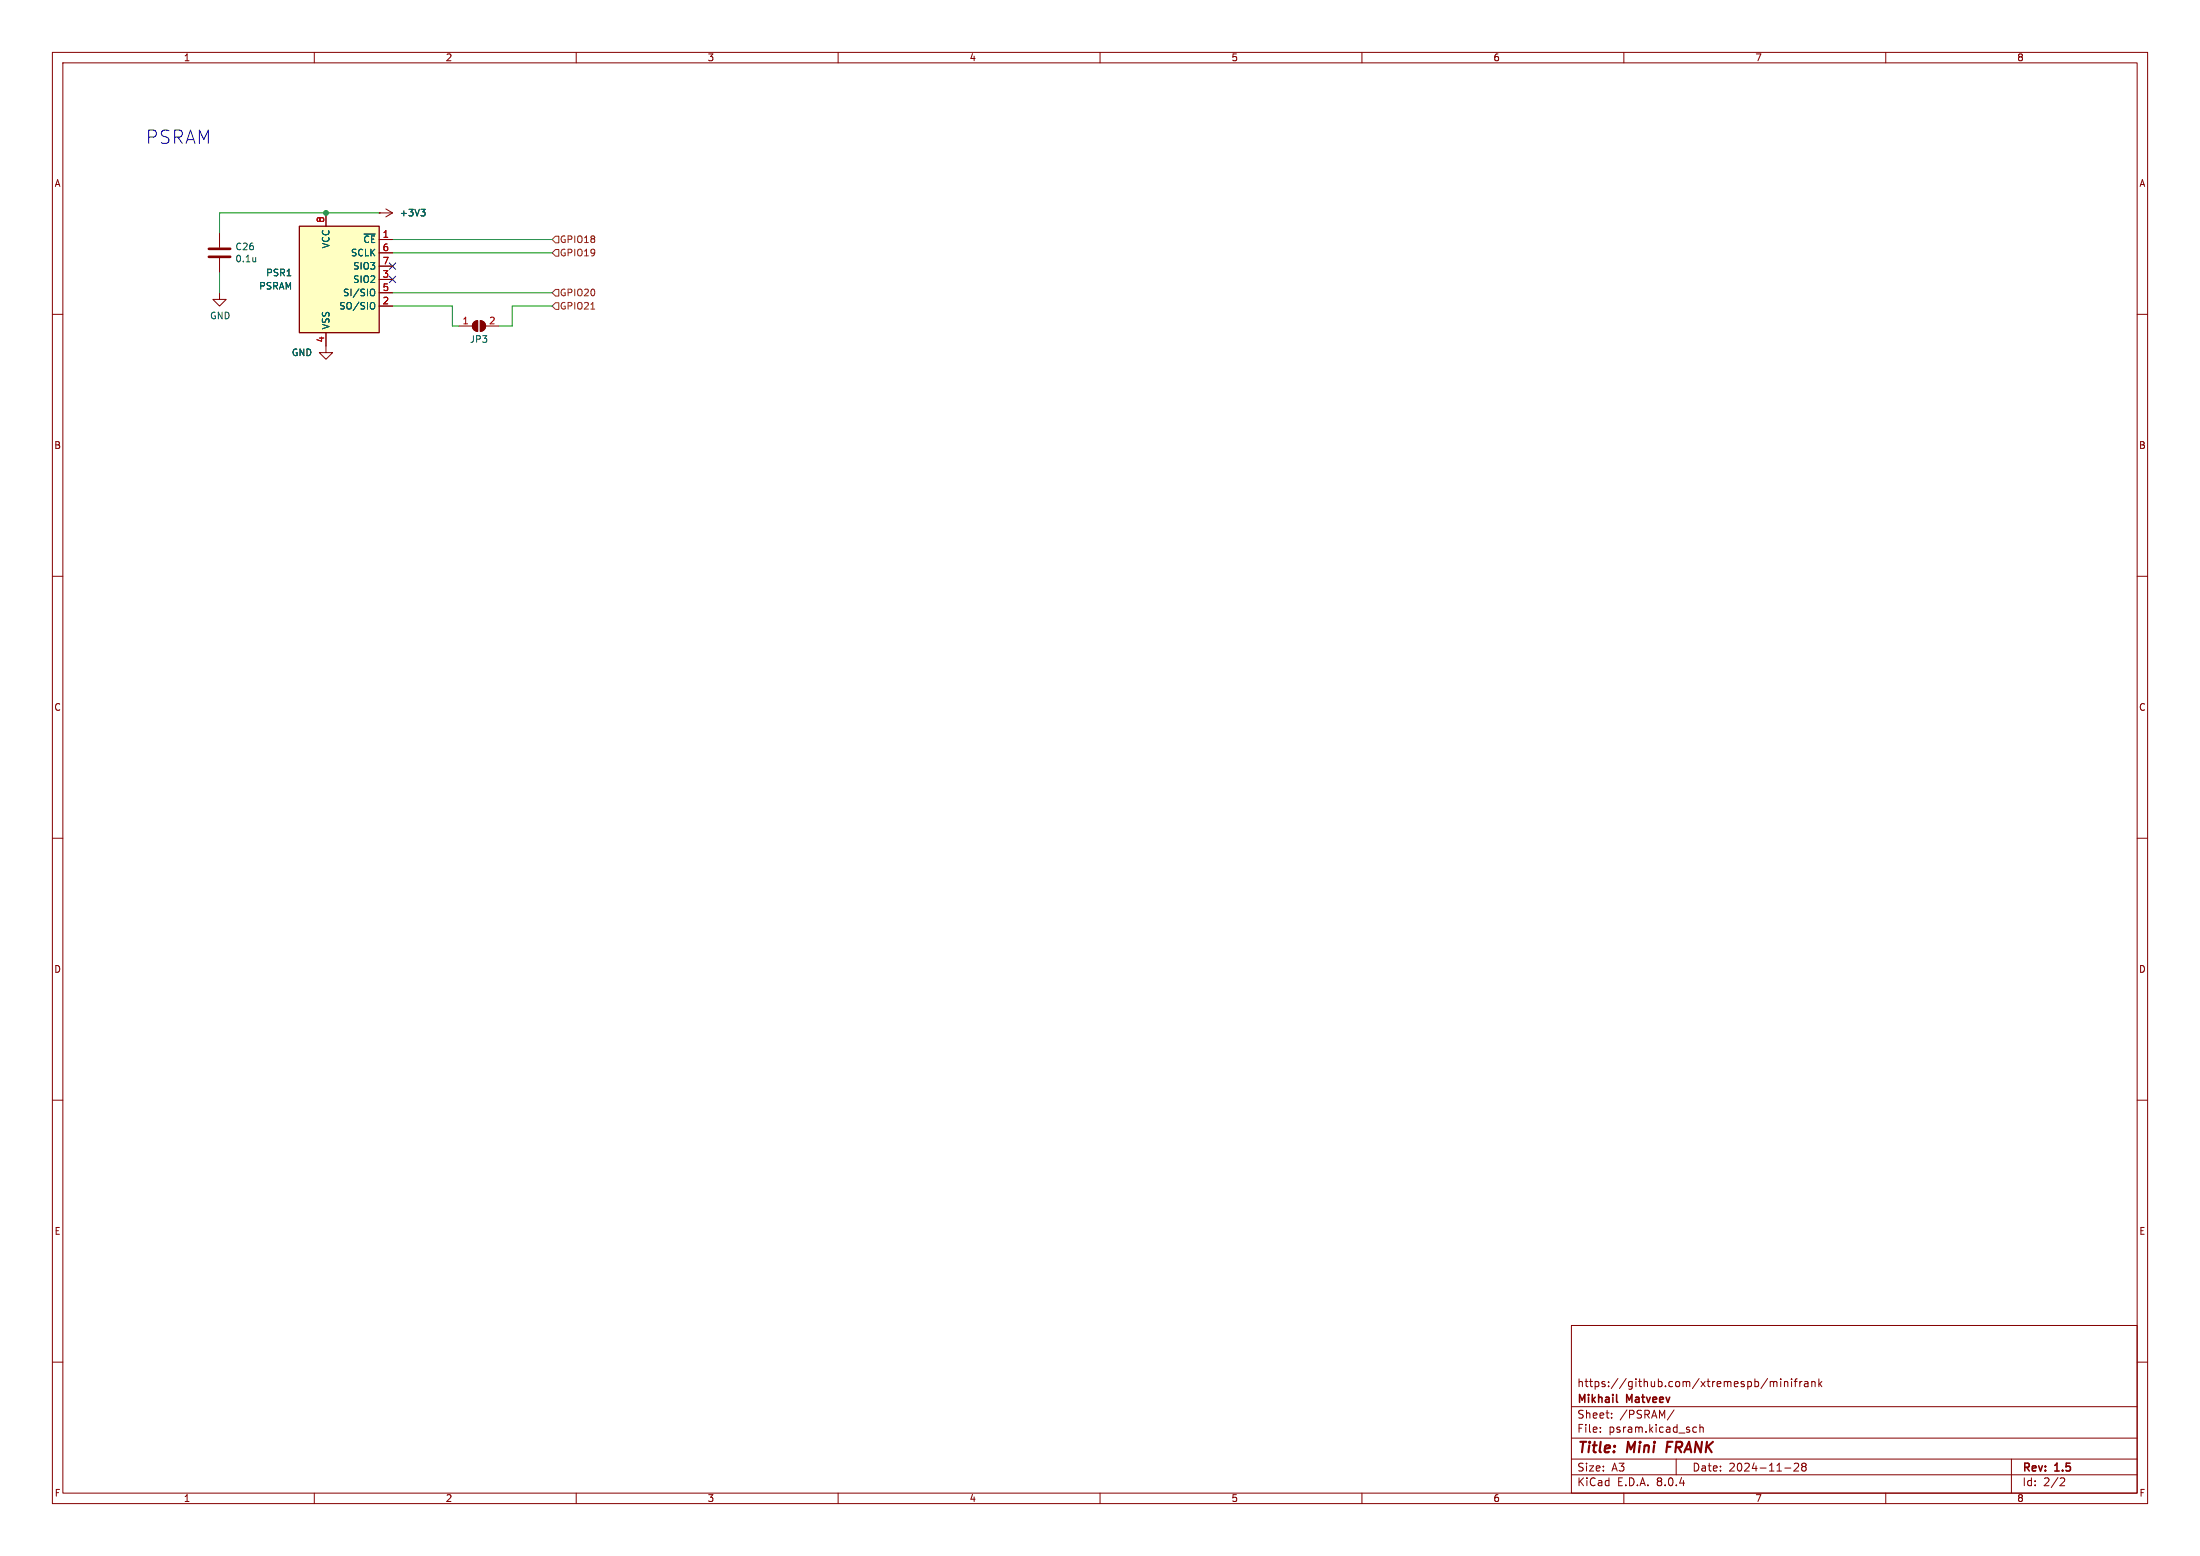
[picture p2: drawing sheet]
<svg xmlns="http://www.w3.org/2000/svg" width="420mm" height="297mm" viewBox="0 0 420 297" stroke-linecap="round" stroke-linejoin="round" font-family="sans-serif">
<g fill="none" stroke="#840000" stroke-width=".19">
<path d="M10 10h400v277h-400zM12 12h396v273h-396zM60 10v2M110 10v2M160 10v2M210 10v2M260 10v2M310 10v2M360 10v2M10 60h2M408 60h2M62.2 66v1.3h1.3l-1.3 1.3-1.2-1.3h1.2"/>
<path d="M10 110h2M408 110h2M10 160h2M408 160h2M10 210h2M408 210h2M10 260h2M300 253h108v32h-108zM408 260h2M300 278.5h108M300 274.5h108M300 268.5h108"/>
<path d="M305.5 273.2v.2M305.5 272.5v.1M307.7 270.5v.2M307.7 269.8v.1M319.6 269.1l-1.3 1.9M320 278.5v3M323.3 273.3h.6M323.3 272.5h.6M324.5 272.5l.2-.1 .4 .1 .1 .9M324.5 271.9v1.5M337.9 263.7v1M337.9 263.8l.5-.1 .2 .2"/>
<path d="M338.6 263.9l.2-.2 .4 .1v.9M338.6 263.9v.8M339.9 263.2v.1M339.9 263.7v1M340.7 263.8l.2-.1 .3 .1 .1 .9M340.7 263.7v1M342 263.2v.1M342 263.7v1M342.5 263.7h.6M342.5 279.4l.6-.1 .2 .1 .1 .3-1 1.1h1M343.1 263.2l-.4 .2v1.3M343.6 263.7v1"/>
<path d="M344 263.7l-.3 .1-.1 .2M344.2 279.9l-.3-.3 .3-.3h.3l.3 .3-.3 .3M344.2 279.9l-.3 .3v.3l.3 .3h.3l.3-.3-.1-.4-.2-.2M344.2 279.9h.3M344.5 263.8h.6l.1 .9M345.2 264l-.5 .1a.29 .29 0 0 0-.3 .3 .29 .29 0 0 0 .3 .3l.5-.1M345.9 263.8l.2-.1 .3 .1 .1 .9M345.9 263.7v1M347.2 263.2v1.5M347.4 264.1l.4 .6M347.8 263.7l-.6 .6M384 278.5v6.5"/>
<path d="M60 285v2M110 285v2M160 285v2M210 285v2M260 285v2M300 281.5h108M310 285v2M340.7 280.2h1.2M360 285v2M393.5 282.1l.5 .1 .2 .3-1 1.1h1"/>
</g>
<path d="M318.3 275.2l-.2 2" fill="none" stroke="#840000" stroke-width=".4"/>
<path d="M308.6 267.5l.2 .2" fill="none" stroke="#840000" stroke-width=".3"/>
<path d="M57.1 43.2h15.3v20.3h-15.3z" fill="#ffffc2"/>
<path d="M57.1 43.2h15.3v20.3h-15.3z" fill="none" stroke="#840000" stroke-width=".25"/>
<g fill="none" stroke="#840000" stroke-width=".19">
<path d="M73.7 39.9l1.2 .7M41.9 55.9v1.3h1.3l-1.3 1.2-1.3-1.2h1.3M41.9 44.5v2.7M41.9 49.3v2.8M62.2 40.6v2.6M72.4 40.6h.1M72.4 45.7h2.5M72.4 58.4h2.5M72.4 53.3h2.5M72.4 55.9h2.5M72.4 48.3h2.5M72.4 50.8h2.5"/>
<path d="M72.4 40.6h2.5M74.9 40.6l-1.2 .8M62.2 63.5v2.5M87.6 62.2h2.6M90.5 61.5l.7-.3v2a1.02 1.02 0 0 1-.9-.6 1.02 1.02 0 0 1 .2-1.1zM91.7 61.2a1.02 1.02 0 0 1 1 1 1.02 1.02 0 0 1-1 1zM92.7 62.2h2.5"/>
</g>
<path d="M80.4 39.9h.7l-.4 .5M48.8 49.1v.9M48.8 49.9h.1M71 55.2a.43 .43 0 0 1 .5 .4v.4a.43 .43 0 0 1-.5 .5M71.2 57.7l.2 .1a.81 .81 0 0 1-.2 1.2M80.9 40.4l.2 .3v.3l-.2 .2" fill="none" stroke="#006464" stroke-width=".19"/>
<g fill="#840000" stroke="#840000" stroke-width=".19">
<path d="M90.5 61.5l.7-.3v2a1.02 1.02 0 0 1-.9-.6 1.02 1.02 0 0 1 .2-1.1z"/>
<path d="M91.7 61.2a1.02 1.02 0 0 1 1 1 1.02 1.02 0 0 1-1 1z"/>
</g>
<path d="M39.9 49h4M39.9 47.5h4" fill="none" stroke="#840000" stroke-width=".51"/>
<path d="M106 55.2h.7v1.3h-.7l-.6-.6zM106 45.1h.7v1.3h-.7l-.6-.7zM106 47.6h.7v1.3h-.7l-.6-.6zM106 57.8h.7v1.3h-.7l-.6-.7zM112.8 59h.7" fill="none" stroke="#725600" stroke-width=".19"/>
<path d="M41.9 52.1v3.8M72.4 40.6h-30.5v3.9M74.9 45.7h30.5M74.9 48.3h30.5M74.9 55.9h30.5M74.9 58.4h11.5v3.8h1.2M105.4 58.4h-7.6v3.8h-2.6" fill="none" stroke="#009600" stroke-width=".19"/>
<path d="M74.3 50.2l1.2 1.2M74.3 52.7l1.2 1.2M75.5 50.2l-1.2 1.2M75.5 52.7l-1.2 1.2" fill="none" stroke="#000084" stroke-width=".19"/>
<circle cx="62.2" cy="40.6" r=".46" fill="#009600" stroke="#009600" stroke-width=".19"/>
<text font-size="3.5" fill="#0000c2" x="27.7" y="27.7">PSRAM</text>
<g font-size="2.8" fill="#840000">
<text x="301" y="277.9">Title:</text>
<text x="310.6" y="277.9">Mini</text>
<text x="319" y="277.9">FRANK</text>
</g>
<g font-size="2.1" fill="#840000">
<text x="301" y="268.2">Mikhail</text>
<text x="301" y="265">https://github.com/xtremespb/minifrank</text>
<text x="310.6" y="268.2">Matveev</text>
<text x="301" y="273.7">File:</text>
<text x="301" y="271">Sheet:</text>
<text x="307.1" y="273.7">psram.kicad_sch</text>
<text x="309.2" y="271">/PSRAM/</text>
<text x="301" y="281.1">Size:</text>
<text x="307.6" y="281.1">A3</text>
<text x="323" y="281.1">Date:</text>
<text x="330" y="281.1">2024-11-28</text>
<text x="386" y="281.3">Rev:</text>
<text x="392.4" y="281.3">1.5</text>
<text x="301" y="283.9">KiCad</text>
<text x="308.7" y="283.9">E.D.A.</text>
<text x="316.3" y="283.9">8.0.4</text>
<text x="386" y="283.9">Id:</text>
<text x="390.1" y="283.9">2/2</text>
</g>
<g font-size="1.8" fill="#840000">
<text x="35" y="11.9">1</text>
<text x="85" y="11.9">2</text>
<text x="135" y="11.9">3</text>
<text x="185" y="11.9">4</text>
<text x="235" y="11.9">5</text>
<text x="285" y="11.9">6</text>
<text x="335" y="11.9">7</text>
<text x="385" y="11.9">8</text>
<text x="10.3" y="35.9">A</text>
<text x="408.3" y="35.9">A</text>
<text x="10.3" y="85.9">B</text>
<text x="408.2" y="85.9">B</text>
<text x="10.3" y="135.9">C</text>
<text x="408.2" y="135.9">C</text>
<text x="10.3" y="185.9">D</text>
<text x="408.2" y="185.9">D</text>
<text x="10.3" y="235.9">E</text>
<text x="408.3" y="235.9">E</text>
<text x="10.3" y="285.9">F</text>
<text x="35" y="286.9">1</text>
<text x="85" y="286.9">2</text>
<text x="135" y="286.9">3</text>
<text x="185" y="286.9">4</text>
<text x="235" y="286.9">5</text>
<text x="285" y="286.9">6</text>
<text x="335" y="286.9">7</text>
<text x="385" y="286.9">8</text>
<text x="408.3" y="285.9">F</text>
</g>
<g font-size="1.8" fill="#006464">
<text x="76.2" y="41.5">+3V3</text>
<text x="44.8" y="48">C26</text>
<text x="63.1" y="47.5" transform="rotate(-90 63.1 47.5)">VCC</text>
<text x="69.3" y="46.6">~{CE}</text>
<text x="44.8" y="50.3">0.1u</text>
<text x="50.7" y="52.9">PSR1</text>
<text x="66.9" y="49.1">SCLK</text>
<text x="67.3" y="51.7">SIO3</text>
<text x="49.4" y="55.5">PSRAM</text>
<text x="64.7" y="59.3">SO/SIO</text>
<text x="65.4" y="56.7">SI/SIO</text>
<text x="67.3" y="54.2">SIO2</text>
<text x="40" y="61.1">GND</text>
<text x="63.1" y="63" transform="rotate(-90 63.1 63)">VSS</text>
<text x="89.6" y="65.6">JP3</text>
<text x="55.6" y="68.2">GND</text>
</g>
<g font-size="1.8" fill="#a90000">
<text x="62" y="42.6" transform="rotate(-90 62 42.6)">8</text>
<text x="73" y="45.5">1</text>
<text x="73" y="53.1">3</text>
<text x="73" y="48">6</text>
<text x="73" y="50.5">7</text>
<text x="73" y="58.2">2</text>
<text x="73" y="55.6">5</text>
<text x="62" y="65.5" transform="rotate(-90 62 65.5)">4</text>
<text x="88.2" y="62">1</text>
<text x="93.3" y="62">2</text>
</g>
<g font-size="1.8" fill="#725600">
<text x="106.8" y="46.6">GPIO18</text>
<text x="106.8" y="49.1">GPIO19</text>
<text x="106.8" y="56.7">GPIO20</text>
<text x="106.8" y="59.3">GPIO21</text>
</g>
</svg>
